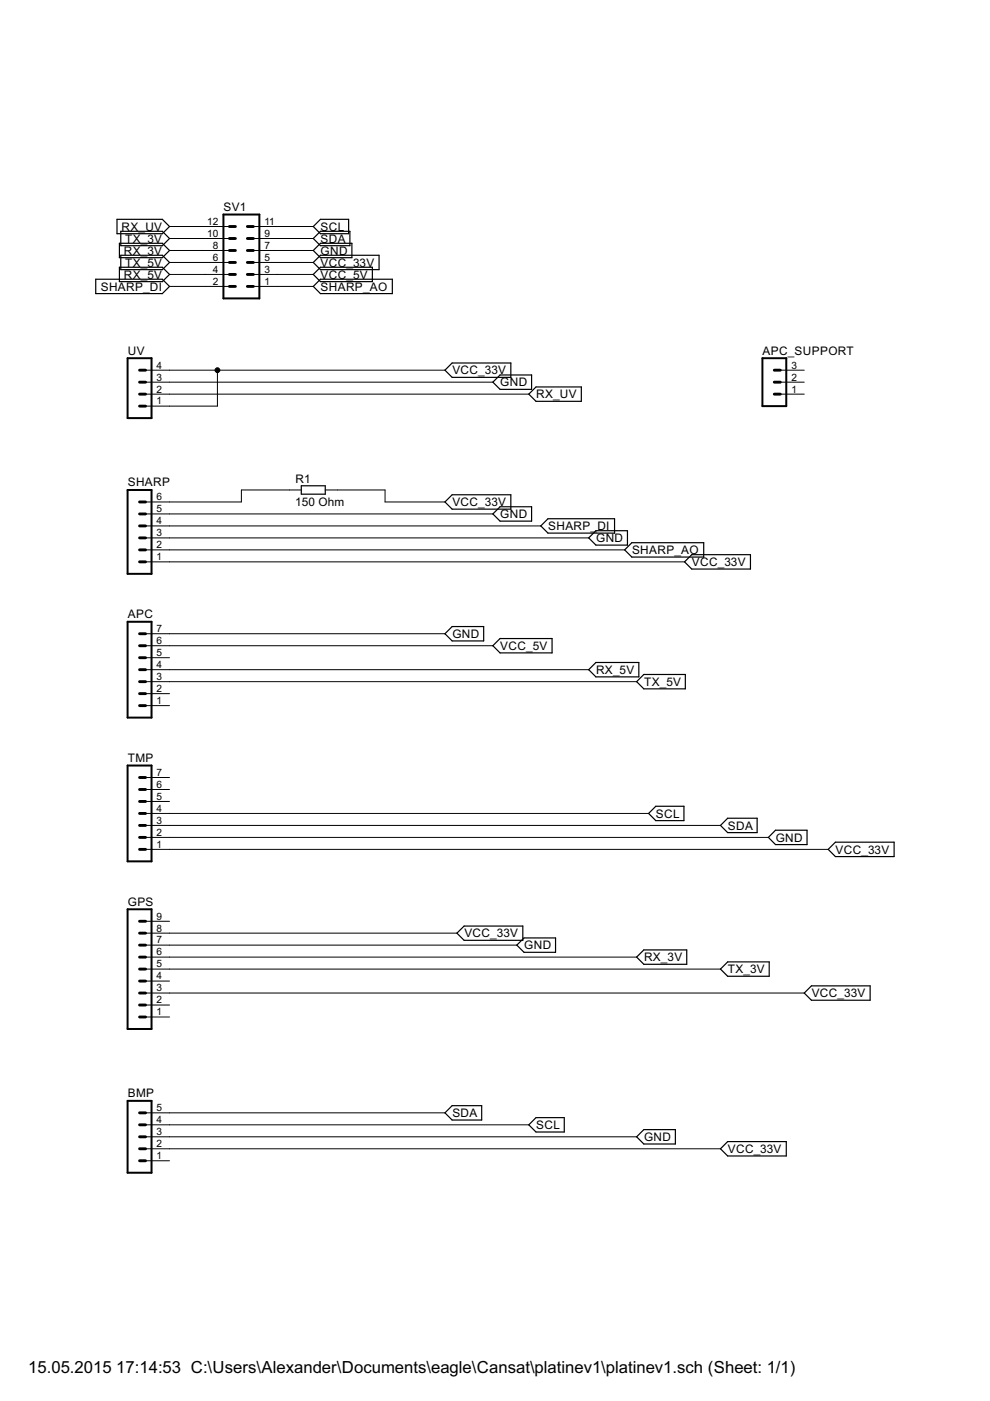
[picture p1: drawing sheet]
<svg xmlns="http://www.w3.org/2000/svg" width="210mm" height="297mm" viewBox="0 0 210 297" stroke-linecap="round" stroke-linejoin="round" font-family="sans-serif">
<g fill="none" stroke="#000" stroke-width=".25">
<path d="M20.3 59.2h14.1l1.5 1.5-1.5 1.6h-14.1zM24.8 46.5h9.6l1.5 1.5-1.5 1.6h-9.6zM25.3 51.6h9.1l1.5 1.5-1.5 1.5h-9.1zM25.3 56.7h9.1l1.5 1.5-1.5 1.5h-9.1zM25.6 49h8.8l1.5 1.6-1.5 1.5h-8.8zM25.6 54.1h8.8l1.5 1.5-1.5 1.6h-8.8zM66.4 50.6l1.5-1.6h6.3v3.1h-6.3zM66.4 55.6l1.5-1.5h12.5v3.1h-12.5zM66.4 58.2l1.5-1.5h11.1v3h-11.1zM67.9 51.6h6.7v3h-6.7l-1.5-1.5zM67.9 46.5h6v3.1h-6l-1.5-1.6zM66.4 60.7l1.5-1.5h15.3v3.1h-15.3z"/>
<path d="M94.3 78.5l1.6-1.5h12.4v3h-12.4zM104.5 81l1.5-1.5h6.7v3h-6.7zM112.1 83.6l1.5-1.6h9.7v3.1h-9.7zM63.9 103h5.1v1.8h-5.1zM94.3 106.4l1.6-1.5h12.4v3h-12.4zM104.5 109l1.5-1.6h6.7v3.1h-6.7zM114.7 111.5l1.5-1.5h14.1v3h-14.1zM124.8 114l1.5-1.5h6.7v3.1h-6.7zM132.4 116.6l1.6-1.5h15.2v3h-15.2zM145.1 119.1l1.6-1.5h12.4v3h-12.4zM94.3 134.4l1.6-1.6h6.7v3.1h-6.7zM104.5 136.9l1.5-1.5h11.1v3h-11.1z"/>
<path d="M124.8 142l1.5-1.5h9.1v3h-9.1zM135 144.5l1.5-1.5h8.8v3h-8.8zM137.5 172.5l1.5-1.6h6v3.1h-6zM152.8 175l1.5-1.5h6.2v3h-6.2zM164.4 176h6.7v3.1h-6.7l-1.5-1.6zM96.9 197.8l1.5-1.5h12.4v3.1h-12.4zM175.6 180.1l1.5-1.5h12.5v3h-12.5zM109.6 200.4l1.5-1.5h6.7v3h-6.7zM135 202.9l1.5-1.5h9.1v3h-9.1zM152.8 205.5l1.5-1.6h8.8v3.1h-8.8zM172 209h12.5v3.1h-12.5l-1.5-1.6zM94.3 235.9l1.6-1.5h6.2v3.1h-6.2z"/>
<path d="M112.1 238.5l1.5-1.5h6v3h-6zM135 241l1.5-1.5h6.7v3h-6.7zM152.8 243.6l1.5-1.6h12.4v3.1h-12.4z"/>
</g>
<path d="M47.4 45.5h7.6v17.8h-7.6zM27.1 75.9h5v12.7h-5zM161.6 75.9h5.1v10.2h-5.1zM27.1 103.9h5v17.8h-5zM27.1 131.8h5v20.3h-5zM27.1 162.3h5v20.3h-5zM27.1 192.8h5v25.4h-5zM27.1 233.4h5v15.2h-5z" fill="none" stroke="#000" stroke-width=".42"/>
<g fill="none" stroke="#000" stroke-width=".61">
<path d="M48.6 55.6h1.3M48.6 58.2h1.3M48.6 48h1.3M48.6 50.6h1.3M48.6 53.1h1.3M52.5 55.6h1.2M52.5 58.2h1.2M52.5 48h1.2M52.5 50.6h1.2M52.5 53.1h1.2M29.6 78.5h1.3M48.6 60.7h1.3"/>
<path d="M52.5 60.7h1.2M164.2 78.5h1.2M29.6 81h1.3M29.6 83.6h1.3M29.6 86.1h1.3M164.2 81h1.2M164.2 83.6h1.2M29.6 114h1.3M29.6 116.6h1.3M29.6 119.1h1.3M29.6 109h1.3M29.6 111.5h1.3"/>
<path d="M29.6 106.4h1.3M29.6 139.4h1.3M29.6 134.4h1.3M29.6 136.9h1.3M29.6 144.5h1.3M29.6 147.1h1.3M29.6 149.6h1.3M29.6 142h1.3M29.6 175h1.3M29.6 177.5h1.3M29.6 169.9h1.3M29.6 172.5h1.3"/>
<path d="M29.6 164.8h1.3M29.6 167.4h1.3M29.6 180.1h1.3M29.6 197.8h1.3M29.6 195.3h1.3M29.6 210.5h1.3M29.6 213.1h1.3M29.6 215.6h1.3M29.6 205.5h1.3M29.6 208h1.3M29.6 200.4h1.3M29.6 202.9h1.3"/>
<path d="M29.6 235.9h1.3M29.6 238.5h1.3M29.6 241h1.3M29.6 243.6h1.3M29.6 246.1h1.3"/>
</g>
<g fill="none" stroke="#000" stroke-width=".21">
<path d="M35.9 58.2h12.7M35.9 55.6h12.7M35.9 53.1h12.7M35.9 50.6h12.7M35.9 48h12.7M53.7 58.2h12.7M53.7 55.6h12.7M53.7 53.1h12.7M53.7 50.6h12.7M53.7 48h12.7M30.9 78.5h63.4M35.9 60.7h12.7"/>
<path d="M46.1 78.5v7.6h-15.2M53.7 60.7h12.7M165.4 78.5h5.1M30.9 83.6h81.2M30.9 81h73.6M165.4 83.6h5.1M165.4 81h5.1M30.9 119.1h114.2M30.9 116.6h101.5M30.9 114h93.9M30.9 111.5h83.8M30.9 109h73.6"/>
<path d="M63.9 103.9h-12.7v2.5h-20.3M69 103.9h12.6v2.5h12.7M30.9 139.4h5M30.9 136.9h73.6M30.9 134.4h63.4M30.9 149.6h5M30.9 147.1h5M30.9 144.5h104.1M30.9 142h93.9M30.9 177.5h132M30.9 175h121.9M30.9 172.5h106.6"/>
<path d="M30.9 169.9h5M30.9 167.4h5M30.9 164.8h5M30.9 180.1h144.7M30.9 197.8h66M30.9 195.3h5M30.9 215.6h5M30.9 213.1h5M30.9 210.5h139.6M30.9 208h5M30.9 205.5h121.9M30.9 202.9h104.1"/>
<path d="M30.9 200.4h78.7M30.9 238.5h81.2M30.9 235.9h63.4M30.9 246.1h5M30.9 243.6h121.9M30.9 241h104.1"/>
</g>
<circle cx="46.1" cy="78.5" r=".51" fill="#000" stroke="#000" stroke-width=".21"/>
<g font-size="4">
<text x="6" y="291">15.05.2015</text>
<text x="24.7" y="291">17:14:53 C:\Users\Alexander\Documents\eagle\Cansat\platinev1\platinev1.sch (Sheet: 1/1)</text>
</g>
<g font-size="2.8">
<text x="47.4" y="44.7">SV1</text>
<text x="25.8" y="48.9">RX_UV</text>
<text x="26.3" y="54">RX_3V</text>
<text x="26.5" y="51.4">TX_3V</text>
<text x="68" y="54">GND</text>
<text x="68" y="51.4">SDA</text>
<text x="68" y="48.9">SCL</text>
<text x="26.3" y="59.1">RX_5V</text>
<text x="26.5" y="56.5">TX_5V</text>
<text x="68" y="59.1">VCC_5V</text>
<text x="68" y="56.5">VCC_33V</text>
<text x="21.4" y="61.6">SHARP_DI</text>
<text x="68" y="61.6">SHARP_AO</text>
<text x="27.1" y="75.2">UV</text>
<text x="161.7" y="75.2">APC_SUPPORT</text>
<text x="95.9" y="79.4">VCC_33V</text>
<text x="106.1" y="81.9">GND</text>
<text x="113.7" y="84.5">RX_UV</text>
<text x="27.1" y="103.1">SHARP</text>
<text x="62.6" y="107.2">150 Ohm</text>
<text x="62.6" y="102.4">R1</text>
<text x="95.9" y="107.3">VCC_33V</text>
<text x="106.1" y="109.9">GND</text>
<text x="116.2" y="112.4">SHARP_DI</text>
<text x="126.4" y="114.9">GND</text>
<text x="134" y="117.5">SHARP_AO</text>
<text x="146.7" y="120">VCC_33V</text>
<text x="27.1" y="131.1">APC</text>
<text x="95.9" y="135.3">GND</text>
<text x="106.1" y="137.8">VCC_5V</text>
<text x="126.4" y="142.9">RX_5V</text>
<text x="136.5" y="145.4">TX_5V</text>
<text x="27.1" y="161.5">TMP</text>
<text x="139.1" y="173.3">SCL</text>
<text x="154.3" y="175.9">SDA</text>
<text x="164.5" y="178.4">GND</text>
<text x="177.2" y="181">VCC_33V</text>
<text x="27.1" y="192">GPS</text>
<text x="98.5" y="198.7">VCC_33V</text>
<text x="111.1" y="201.3">GND</text>
<text x="136.5" y="203.8">RX_3V</text>
<text x="154.3" y="206.4">TX_3V</text>
<text x="172.1" y="211.4">VCC_33V</text>
<text x="27.1" y="232.6">BMP</text>
<text x="95.9" y="236.8">SDA</text>
<text x="113.7" y="239.4">SCL</text>
<text x="136.5" y="241.9">GND</text>
<text x="154.3" y="244.5">VCC_33V</text>
</g>
<g font-size="2.4">
<text x="43.9" y="47.7">12</text>
<text x="56.1" y="47.7">11</text>
<text x="43.9" y="50.2">10</text>
<text x="45.1" y="52.7">8</text>
<text x="56.1" y="52.7">7</text>
<text x="56.1" y="50.2">9</text>
<text x="45.1" y="57.8">4</text>
<text x="45.1" y="55.3">6</text>
<text x="56.1" y="57.8">3</text>
<text x="56.1" y="55.3">5</text>
<text x="45.1" y="60.4">2</text>
<text x="56.1" y="60.4">1</text>
<text x="33.2" y="83.2">2</text>
<text x="33.2" y="80.7">3</text>
<text x="33.2" y="78.1">4</text>
<text x="167.8" y="83.2">1</text>
<text x="167.8" y="80.7">2</text>
<text x="167.8" y="78.1">3</text>
<text x="33.2" y="85.8">1</text>
<text x="33.2" y="106.1">6</text>
<text x="33.2" y="113.7">3</text>
<text x="33.2" y="111.2">4</text>
<text x="33.2" y="108.6">5</text>
<text x="33.2" y="118.8">1</text>
<text x="33.2" y="116.2">2</text>
<text x="33.2" y="136.5">6</text>
<text x="33.2" y="134">7</text>
<text x="33.2" y="141.6">4</text>
<text x="33.2" y="139.1">5</text>
<text x="33.2" y="149.2">1</text>
<text x="33.2" y="146.7">2</text>
<text x="33.2" y="144.2">3</text>
<text x="33.2" y="167">6</text>
<text x="33.2" y="164.5">7</text>
<text x="33.2" y="172.1">4</text>
<text x="33.2" y="169.6">5</text>
<text x="33.2" y="179.7">1</text>
<text x="33.2" y="177.2">2</text>
<text x="33.2" y="174.6">3</text>
<text x="33.2" y="197.5">8</text>
<text x="33.2" y="195">9</text>
<text x="33.2" y="202.6">6</text>
<text x="33.2" y="200">7</text>
<text x="33.2" y="207.7">4</text>
<text x="33.2" y="205.1">5</text>
<text x="33.2" y="215.3">1</text>
<text x="33.2" y="212.7">2</text>
<text x="33.2" y="210.2">3</text>
<text x="33.2" y="238.1">4</text>
<text x="33.2" y="235.6">5</text>
<text x="33.2" y="245.8">1</text>
<text x="33.2" y="243.2">2</text>
<text x="33.2" y="240.7">3</text>
</g>
</svg>
